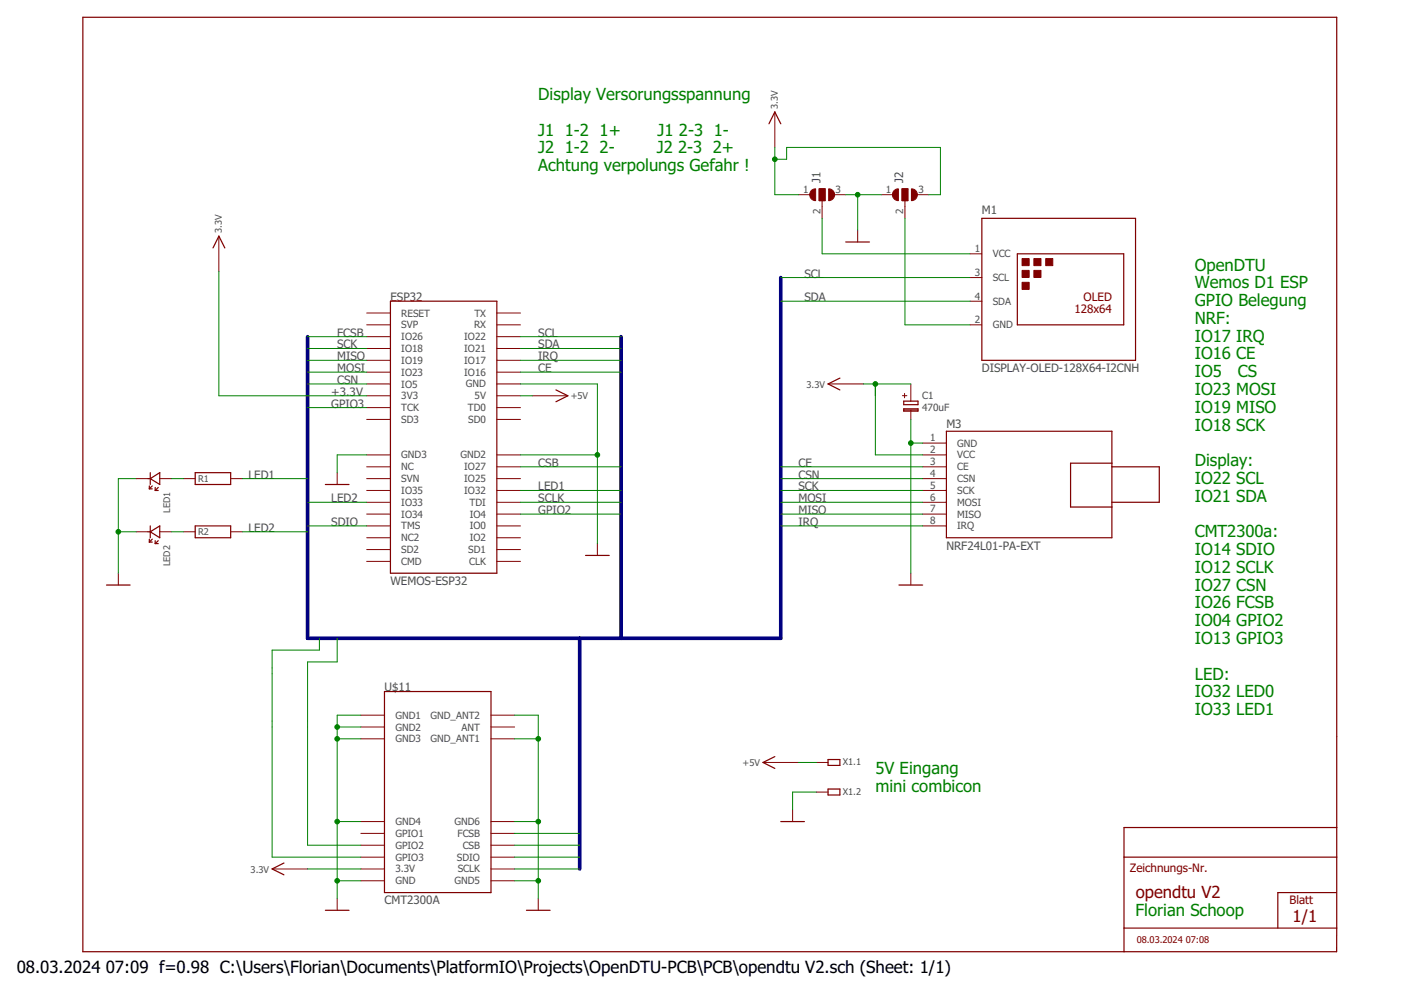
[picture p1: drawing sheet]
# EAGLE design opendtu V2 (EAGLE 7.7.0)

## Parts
C1  470uF  S470µ/16  [EB10D]
ESP32  WEMOS-ESP32  [WEMOS-ESP32]
J1  SJ2W  [SJ_2]
J2  SJ2W  [SJ_2]
LED1  LED3MM  [LED3MM]
LED2  LED3MM  [LED3MM]
M1  DISPLAY-OLED-128X64-I2CNH  [DISPLAY-OLED-128X64-I2C_NH]
M3  NRF24L01-PA-EXT  [NRF24L01-PA-EXT]
R1  WIDERSAND  [1/8W]
R2  WIDERSAND  [1/8W]
U$11  CMT2300A  [CMT2300A]
X1  MCV1,5/2G  [MCV1,5/2]

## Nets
+3.3V: C1.+ ESP32.3V3 J1.1 J2.3 M3.2(VCC) U$11.3.3V ; supply symbol labelled 3.3V
+5V: ESP32.VCC(5V) X1.1
CE: ESP32.IO16 M3.3(CE)
CSB: ESP32.IO27 U$11.CSB
CSN: ESP32.IO5 M3.4(CSN)
FCSB: ESP32.IO26 U$11.FCSB
GND: C1.- ESP32.GND ESP32.GND2 ESP32.GND3 J1.3 J2.1 LED1.K(KAT) LED2.K(KAT) M3.1(GND) U$11.GND U$11.GND1 U$11.GND2 U$11.GND3 U$11.GND4 U$11.GND5 U$11.GND6 U$11.GND_ANT1 U$11.GND_ANT2 X1.2
GPIO2: ESP32.IO4 U$11.GPIO2
GPIO3: ESP32.TCK U$11.GPIO3
IRQ: ESP32.IO17 M3.8(IRQ)
LED1: ESP32.IO32 R1.2
LED2: ESP32.IO33 R2.2
MISO: ESP32.IO19 M3.7(MISO)
MOSI: ESP32.IO23 M3.6(MOSI)
N$3: J2.2 M1.2(GND)
N$4: J1.2 M1.1(VCC)
N$5: LED2.A(ANO) R2.1
N$6: LED1.A(ANO) R1.1
SCK: ESP32.IO18 M3.5(SCK)
SCL: ESP32.IO22 M1.3(SCL)
SCLK: ESP32.TDI U$11.SCLK
SDA: ESP32.IO21 M1.4(SDA)
SDIO: ESP32.TMS U$11.SDIO
Unconnected: ESP32.CLK ESP32.CMD ESP32.IO0 ESP32.IO2 ESP32.IO25 ESP32.IO34 ESP32.IO35 ESP32.NC ESP32.NC1(NC2) ESP32.RST(RESET) ESP32.RXD(RX) ESP32.SD0 ESP32.SD1 ESP32.SD2 ESP32.SD3 ESP32.SVN ESP32.SVP ESP32.TD0 ESP32.TXD(TX) U$11.ANT U$11.GPIO1

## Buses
B$1

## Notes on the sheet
- Display Versorungsspannung
  
  J1  1-2  1+       J1 2-3  1-
  J2  1-2  2-        J2 2-3  2+
  Achtung verpolungs Gefahr !
- OpenDTU 
  Wemos D1 ESP
  GPIO Belegung
  NRF:
  IO17 IRQ
  IO16 CE
  IO5   CS
  IO23 MOSI
  IO19 MISO
  IO18 SCK
  
  Display:
  IO22 SCL
  IO21 SDA
  
  CMT2300a:
  IO14 SDIO
  IO12 SCLK
  IO27 CSN
  IO26 FCSB
  IO04 GPIO2
  IO13 GPIO3
  
  LED:
  IO32 LED0
  IO33 LED1
- 5V Eingang
  mini combicon
- Florian Schoop
